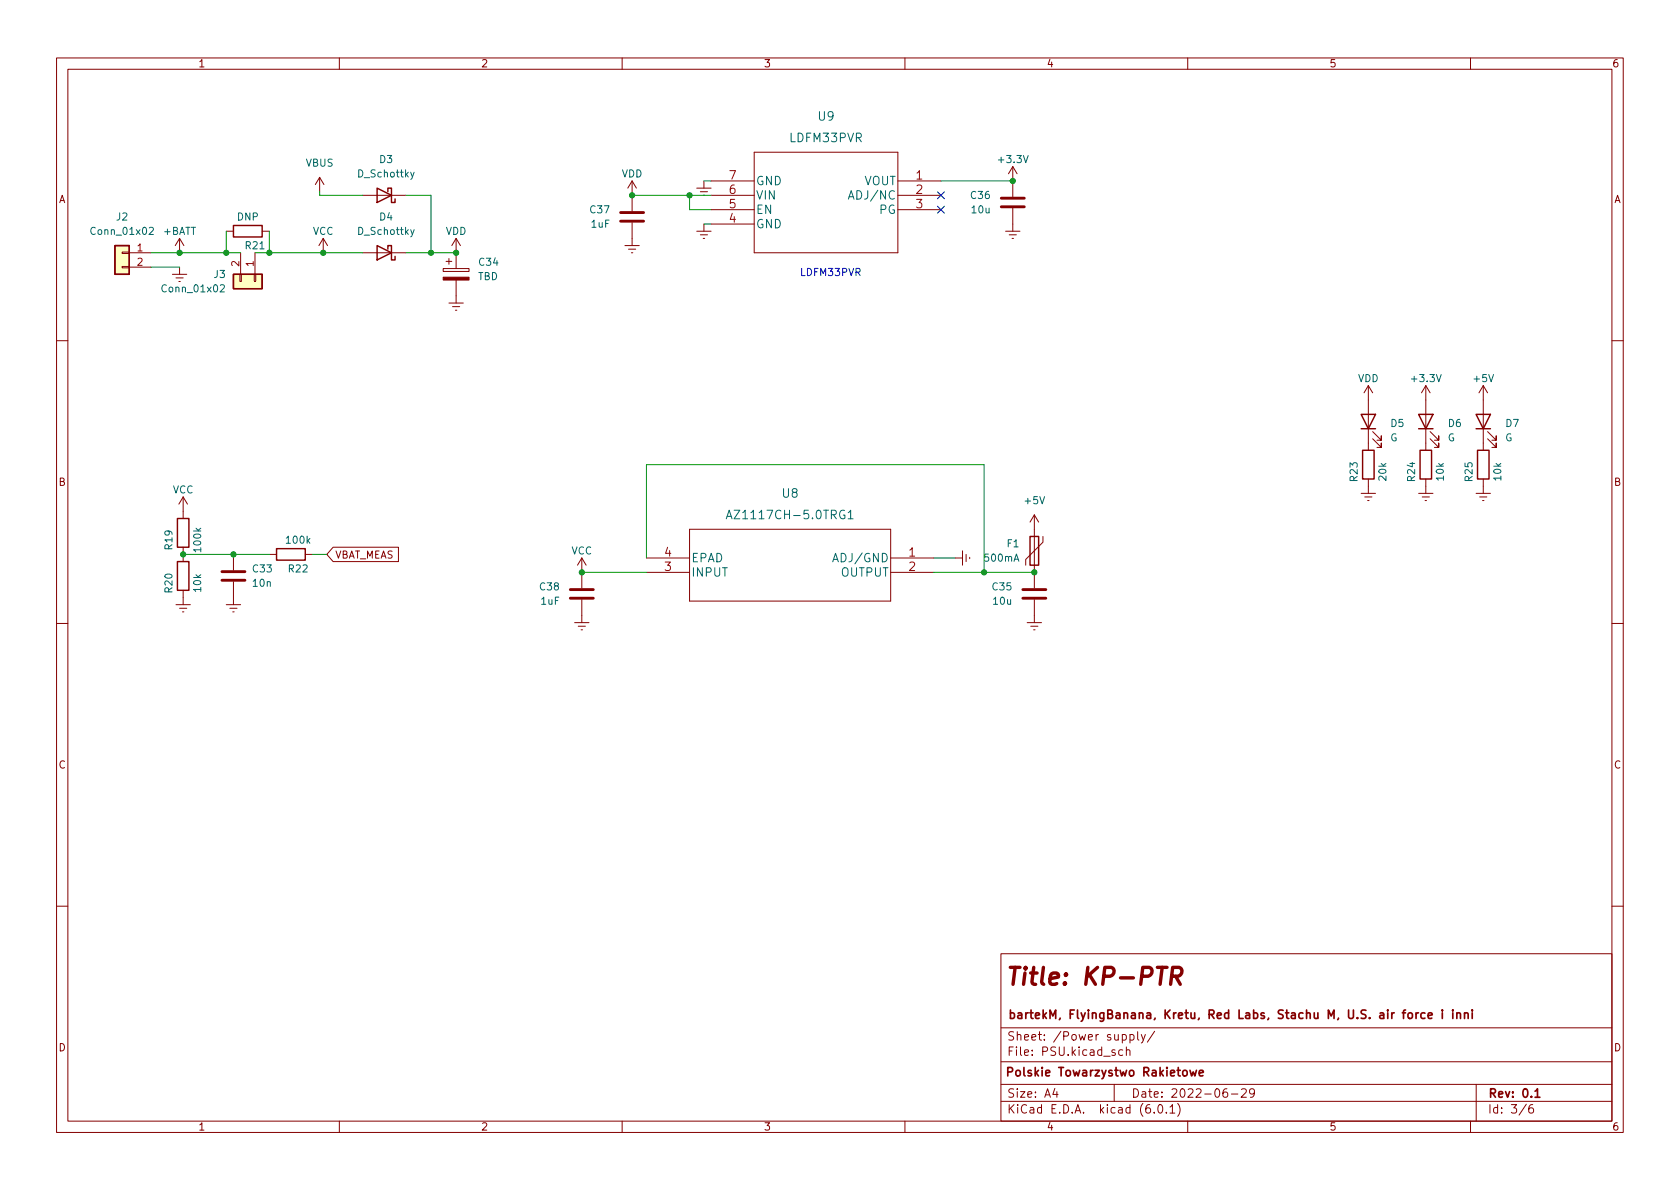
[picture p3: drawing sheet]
<svg xmlns="http://www.w3.org/2000/svg" width="297mm" height="210mm" viewBox="0 0 297 210" stroke-linecap="round" stroke-linejoin="round" font-family="sans-serif">
<g fill="none" stroke="#840000" stroke-width=".18">
<path d="M10 10.2h277v190.1h-277zM12 12.2h273v186.1h-273zM60 10.2v2M110 10.2v2M160 10.2v2M210 10.2v2M260 10.2v2M56.5 31.4l-.7 1.2M56.5 31.4v2.5M56.5 31.4l.8 1.2M64.1 34.5h7.7M111.8 32v5.3"/>
<path d="M111.8 39.4v4M111.8 32l.7 1.3M111.8 32l-.8 1.3M123.2 33.3h2.5M123.8 33.9h1.3M124.3 34.5h.3M124.5 32v1.3M124.5 39.6v1.3M125.7 34.5h7.6M125.7 32h7.6M125.7 37.1h7.6M125.7 39.6h7.6"/>
<path d="M133.3 26.9h25.4v17.8h-25.4zM158.7 34.5h7.7M158.7 32h7.7M158.7 37.1h7.7M179.1 29.5l.7 1.2M179.1 29.5v5.3M179.1 36.8v4.1M179.1 29.5l-.8 1.2M21.6 47.1h1.3v.3h-1.3zM21.6 44.6h1.3v.2h-1.3zM22.9 44.7h3.8M22.9 47.2h3.8"/>
<path d="M30.5 48.5h2.5M31.1 49.1h1.3M31.7 42.2l-.7 1.2M31.7 42.2v2.5M31.7 47.2v1.3M31.7 42.2l.8 1.2M40 40.9h1.3M42.4 48.5h.3v1.3h-.3zM42.5 44.7v3.8M45 48.5h.2v1.3h-.2zM45.1 44.7v3.8M46.4 40.9h1.2"/>
<path d="M57.1 42.2l-.7 1.2M57.1 42.2v2.5M57.1 42.2l.8 1.2M64.1 44.7h7.7M78.4 47.5h4.5v.5h-4.5zM78.9 46.2h1M79.4 45.7v1M79.4 53.6h2.5M80 54.2h1.3M80.5 54.9h.3M80.6 42.2l-.7 1.2M80.6 42.2v5.3"/>
<path d="M80.6 49.5v4.1M80.6 42.2l.8 1.2M110.5 43.4h2.5M111.1 44.1h1.3M111.6 44.7h.3M123.2 40.9h2.5M123.8 41.5h1.3M124.3 42.2h.3M177.8 40.9h2.5M178.4 41.5h1.3M178.9 42.2h.3M10 60.2h2"/>
<path d="M241.9 68.2v11.4M241.9 68.2l-.7 1.3M241.9 68.2l.8 1.3M242.7 77.6l1.5 1.5v-.7v.7h-.7M242.7 76.3l1.5 1.5v-.7v.7h-.7M252.1 68.2v11.4M252.1 68.2l-.8 1.3M252.1 68.2l.8 1.3M252.9 77.6l1.5 1.5v-.7v.7h-.8M252.9 76.3l1.5 1.5v-.7v.7h-.8M262.3 68.2v11.4M262.3 68.2l-.8 1.3"/>
<path d="M262.3 68.2l.7 1.3M263 77.6l1.5 1.5v-.7v.7h-.7M263 76.3l1.5 1.5v-.7v.7h-.7M285 60.2h2M32.4 87.9l-.8 1.2M32.4 87.9v3.8M32.4 96.8v2.5M32.4 87.9l.7 1.2M41.3 98v2.8M47.6 98h1.3M54 98h1.2M58.9 96.8h11.5v2.5h-11.5l-1.1-1.3z"/>
<path d="M102.9 98.7v5.3M102.9 98.7l-.8 1.2M102.9 98.7l.7 1.2M114.3 98.7h7.6M121.9 93.6h35.6v12.7h-35.6zM157.5 98.7h7.6M168.9 98.7h1.3M170.2 97.4v2.5M170.8 98v1.3M171.4 98.5v.3M182.9 91.1v12.9M182.9 91.1l.7 1.2"/>
<path d="M182.9 91.1l-.8 1.2M184.4 94.9v1l-3 3v1M240.7 87.2h2.5M241.3 87.9h1.3M241.8 88.5h.3M241.9 84.7v2.5M250.8 87.2h2.6M251.5 87.9h1.2M252 88.5h.2M252.1 84.7v2.5M261 87.2h2.5M261.6 87.9h1.3"/>
<path d="M262.1 88.5h.3M262.3 84.7v2.5M10 110.2h2M31.1 106.9h2.6M31.7 107.6h1.3M32.3 108.2h.2M32.4 104.4v2.5M40 106.9h2.5M40.6 107.6h1.3M41.1 108.2h.3M41.3 102.9v4M101.6 110.1h2.5"/>
<path d="M102.2 110.7h1.3M102.7 111.4h.3M102.9 106v4.1M114.3 101.2h7.6M157.5 101.2h7.6M181.6 110.1h2.5M182.2 110.7h1.3M182.8 111.4h.2M182.9 106v4.1M285 110.2h2M10 160.2h2M177 168.7h108v29.6h-108z"/>
<path d="M285 160.2h2M60 198.3v2M110 198.3v2M160 198.3v2M177 194.8h108M177 191.8h108M177 187.8h108M177 181.8h108M186.5 192.5l-.4 1h1M186.9 193v1M197 191.8v3M198.4 183l.5-.1 .2 .3v.4l-.1 .3h-.6"/>
<path d="M198.5 185.7l-.4-.1-.3 .3v.4l.1 .3h.6M199.1 185.8l.3-.2 .3 .1 .1 .9M199.1 185.1v1.5M199.8 183l.4-.1 .3 .3v.4l-.1 .3h-.6M199.8 182.9v1.5M201.1 182.4v1.3l.3 .2M201.8 182.9l.3 1M202.5 182.9l-.5 1.4-.2 .1M204.1 196.7v.1M204.1 182.4l-1.2 1.9M204.9 195.4l.2-.1a.81 .81 0 0 1 .6 .7 .81 .81 0 0 1-.3 .8h-.2a.81 .81 0 0 1-.6-.6 .81 .81 0 0 1 .3-.8zM206.2 196.7v.1"/>
<path d="M206.9 195.8l.4-.5v1.5M206.9 196.8h.8M208.2 195.1a1.72 1.72 0 0 1 0 2.3M210 198.3v2M216.9 192.5a.59 .59 0 0 0-.7 .7v.5l.2 .3h.4l.2-.1 .1-.5-.2-.2-.4-.1-.3 .3M217.7 193.5h1.2M219.5 192.7l.6-.2 .2 .2 .1 .3-1 1h1M221.8 193.2l-.3 .3-.4-.1-.2-.2 .2-.6 .4-.1 .2 .2a.99 .99 0 0 1-.3 1.3h-.3M260 198.3v2M261 191.8v6.5M269.9 195.3l-1.3 1.9M271 195.3a.6 .6 0 0 0-.7 .7v.5l.1 .3h.5l.2-.1 .1-.5-.2-.2-.4-.1-.3 .3"/>
</g>
<g fill="none" stroke="#840000" stroke-width=".3">
<path d="M249 179.2l.2-.1 .5 .1v.6l-.1 .2-.4 .1-.2-.1zM250.4 179.1v1M250.8 179.1l-.3 .1-.1 .2M251.9 179.2l-.4-.1-.3 .3v.4l.2 .2h.5M252.5 179.6l.7-.1v-.3l-.5-.1-.2 .2 .1 .7h.6M255 178.6v.1M255 179.1v1M256.9 178.6v.1M256.9 179.1v1M257.6 179.2l.2-.1 .4 .1v.9M257.6 179.1v1M258.9 179.2l.3-.1 .3 .1 .1 .9"/>
<path d="M258.9 179.1v1M260.3 178.6v.1M260.3 179.1v1M210.4 189.3l.3 1 .3-.8 .3 .8 .2-1M212 189.8l.8-.2-.1-.3h-.4l-.3 .2 .1 .7h.6M271.4 193l.4-.5v1.5M271.4 194h.9"/>
</g>
<path d="M204.6 171.1h1.7M207.1 172.6h1.2a.83 .83 0 0 0 .7-.7 .83 .83 0 0 0-.5-.8h-1.2l-.3 3M207.9 172.6l.8 1.5" fill="none" stroke="#840000" stroke-width=".6"/>
<g fill="none" stroke="#840000" stroke-width=".25">
<path d="M41.3 39.9h5.1v2h-5.1zM66.7 33.3l2.5 1.2-2.5 1.3zM68.6 33.9v-.6h.6v2.5h.6v-.6M20.3 43.4h2.6v5.1h-2.6zM41.3 48.5h5.1v2.5h-5.1zM66.7 43.4l2.5 1.3-2.5 1.3zM68.6 44.1v-.7h.6v2.6h.6v-.7M240.7 73.3h2.5l-1.3 2.5zM240.7 75.8h2.5M240.9 79.6h2.1v5.1h-2.1zM250.8 73.3h2.6l-1.3 2.5zM250.8 75.8h2.6"/>
<path d="M251.1 79.6h2v5.1h-2zM261 73.3h2.5l-1.2 2.5zM261 75.8h2.5M261.2 79.6h2.1v5.1h-2.1zM31.4 91.7h2v5.1h-2zM31.4 99.3h2v5.1h-2zM48.9 97h5.1v2.1h-5.1zM182.1 94.9h1.5v5h-1.5z"/>
</g>
<path d="M109.7 39.1h4.1M109.7 37.6h4.1M177 36.6h4.1M177 35h4.1M39.2 102.6h4.1M39.2 101.1h4.1M100.8 105.8h4.1M100.8 104.3h4.1M180.8 105.8h4.1M180.8 104.3h4.1" fill="none" stroke="#840000" stroke-width=".51"/>
<path d="M73.2 30.5l-.4 1.1-.2 .1M150 35.2l.5-1.5 .5 1.5M26.4 40.3l.5-.1 .2 .4-.8 .9h.8M39 50.5l.4-.1 .3 .3-.8 .9h.8M73.2 40.6l-.4 1.2-.2 .1M128.4 91.7l.5-1.5 .5 1.5M128.6 91.3h.7M150 90.7l.4-.5v1.5M150 91.7h.8" fill="none" stroke="#006464" stroke-width=".18"/>
<path d="M78.4 49h4.5v.5h-4.5z" fill="#840000" stroke="#840000" stroke-width=".18"/>
<g fill="#ffffc2" stroke="#ffffc2" stroke-width=".18">
<path d="M41.3 48.5h5.1v2.5h-5.1z"/>
<path d="M20.3 43.4h2.6v5.1h-2.6z"/>
</g>
<g fill="none" stroke="#009600" stroke-width=".18">
<path d="M56.5 33.9v.6h7.6M71.8 34.5h4.4v10.2M111.8 34.5h13.9M121.9 34.5v2.6h3.8M124.5 32h1.2M124.5 39.6h1.2M166.4 32h12.7M26.7 44.7h15.8M26.7 47.2h5M40 40.9v3.8M45.1 44.7h19M47.6 40.9v3.8"/>
<path d="M71.8 44.7h8.8M32.4 98h15.2M55.2 98h2.6M114.3 98.7v-16.5h59.7v19M165.1 98.7h3.8M102.9 101.2h11.4M165.1 101.2h17.8"/>
</g>
<path d="M165.8 33.9l1.2 1.2M165.8 36.5l1.2 1.2M167 33.9l-1.2 1.2M167 36.5l-1.2 1.2" fill="none" stroke="#000084" stroke-width=".18"/>
<g fill="#009600" stroke="#009600" stroke-width=".18">
<circle cx="76.2" cy="44.7" r=".46"/>
<circle cx="102.9" cy="101.2" r=".46"/>
<circle cx="121.9" cy="34.5" r=".46"/>
<circle cx="111.8" cy="34.5" r=".46"/>
<circle cx="80.6" cy="44.7" r=".46"/>
<circle cx="179.1" cy="32" r=".46"/>
<circle cx="182.9" cy="101.2" r=".46"/>
<circle cx="174" cy="101.2" r=".46"/>
<circle cx="32.4" cy="98" r=".46"/>
<circle cx="47.6" cy="44.7" r=".46"/>
<circle cx="57.1" cy="44.7" r=".46"/>
<circle cx="40" cy="44.7" r=".46"/>
<circle cx="31.7" cy="44.7" r=".46"/>
<circle cx="41.3" cy="98" r=".46"/>
</g>
<text font-size="4.2" fill="#840000" x="177.6" y="174.2">Title: KP-PTR</text>
<g font-size="2.1" fill="#006464">
<text x="144.7" y="21.3">U9</text>
<text x="139.7" y="25.1">LDFM33PVR</text>
<text x="133.6" y="35.3">VIN</text>
<text x="133.6" y="32.7">GND</text>
<text x="150.7" y="35.3">ADJ/NC</text>
<text x="152.7" y="32.7">VOUT</text>
<text x="133.6" y="40.4">GND</text>
<text x="133.6" y="37.8">EN</text>
<text x="155.5" y="37.8">PG</text>
<text x="138.3" y="88">U8</text>
<text x="129.7" y="91.8">AZ1117CH-5.0TRG1</text>
<text x="122.2" y="102">INPUT</text>
<text x="122.2" y="99.4">EPAD</text>
<text x="147.8" y="99.4">ADJ/GND</text>
<text x="148.6" y="102">OUTPUT</text>
</g>
<g font-size="2.1" fill="#a90000">
<text x="129" y="34.3">6</text>
<text x="129" y="31.7">7</text>
<text x="162" y="31.7">1</text>
<text x="162" y="34.3">2</text>
<text x="129" y="39.4">4</text>
<text x="129" y="36.8">5</text>
<text x="162" y="36.8">3</text>
<text x="117.5" y="101">3</text>
<text x="117.5" y="98.4">4</text>
<text x="160.7" y="98.4">1</text>
<text x="160.7" y="101">2</text>
</g>
<g font-size="2.1" fill="#840000">
<text x="178" y="184">Sheet: /Power supply/</text>
<text x="178.1" y="180.2">bartekM, FlyingBanana, Kretu, Red Labs, Stachu M, U.S. air force i inni</text>
<text x="177.6" y="190.3">Polskie Towarzystwo Rakietowe</text>
<text x="178" y="186.7">File: PSU.kicad_sch</text>
<text x="178" y="196.9">KiCad E.D.A. kicad (6.0.1)</text>
<text x="178" y="194.1">Size: A4</text>
<text x="200" y="194.1">Date: 2022-06-29</text>
<text x="263" y="194.1">Rev: 0.1</text>
<text x="263" y="196.9">Id: 3/6</text>
</g>
<g font-size="1.8" fill="#840000">
<text x="35" y="11.9">1</text>
<text x="85" y="11.9">2</text>
<text x="135" y="11.9">3</text>
<text x="185" y="11.9">4</text>
<text x="235" y="11.9">5</text>
<text x="285" y="11.9">6</text>
<text x="10.3" y="35.9">A</text>
<text x="285.3" y="35.9">A</text>
<text x="28.9" y="51.7">Conn_01x02</text>
<text x="10.3" y="85.9">B</text>
<text x="285.3" y="85.9">B</text>
<text x="59.2" y="98.8">VBAT_MEAS</text>
<text x="10.3" y="135.9">C</text>
<text x="285.3" y="135.9">C</text>
<text x="10.3" y="185.9">D</text>
<text x="285.3" y="185.9">D</text>
<text x="35" y="199.9">1</text>
<text x="85" y="199.9">2</text>
<text x="135" y="199.9">3</text>
<text x="185" y="199.9">4</text>
<text x="235" y="199.9">5</text>
<text x="285" y="199.9">6</text>
</g>
<g font-size="1.8" fill="#006464">
<text x="54.1" y="29.5">VBUS</text>
<text x="67.1" y="28.8">D3</text>
<text x="176.7" y="28.8">+3.3V</text>
<text x="63.4" y="31.4">D_Schottky</text>
<text x="109.9" y="31.4">VDD</text>
<text x="171.7" y="35.2">C36</text>
<text x="16.4" y="41.5">Conn_01x02</text>
<text x="20.6" y="39">J2</text>
<text x="28.9" y="41.5">+BATT</text>
<text x="41.9" y="39">DNP</text>
<text x="55.3" y="41.5">VCC</text>
<text x="63.4" y="41.5">D_Schottky</text>
<text x="67.1" y="39">D4</text>
<text x="78.8" y="41.5">VDD</text>
<text x="104.4" y="37.7">C37</text>
<text x="104.6" y="40.3">1uF</text>
<text x="171.9" y="37.7">10u</text>
<text x="43.5" y="44.1">R21</text>
<text x="84.8" y="47">C34</text>
<text x="37.9" y="49.1">J3</text>
<text x="84.5" y="49.5">TBD</text>
<text x="240.1" y="67.6">VDD</text>
<text x="249.8" y="67.6">+3.3V</text>
<text x="260.7" y="67.6">+5V</text>
<text x="245.9" y="75.5">D5</text>
<text x="256.1" y="75.5">D6</text>
<text x="266.3" y="75.5">D7</text>
<text x="245.8" y="78">G</text>
<text x="255.9" y="78">G</text>
<text x="266.1" y="78">G</text>
<text x="30.5" y="87.2">VCC</text>
<text x="181.3" y="89.1">+5V</text>
<text x="240" y="85.1" transform="rotate(-90 240 85.1)">R23</text>
<text x="245.1" y="84.9" transform="rotate(-90 245.1 84.9)">20k</text>
<text x="250.2" y="85.1" transform="rotate(-90 250.2 85.1)">R24</text>
<text x="255.3" y="84.9" transform="rotate(-90 255.3 84.9)">10k</text>
<text x="260.3" y="85.1" transform="rotate(-90 260.3 85.1)">R25</text>
<text x="265.4" y="84.9" transform="rotate(-90 265.4 84.9)">10k</text>
<text x="30.5" y="97.1" transform="rotate(-90 30.5 97.1)">R19</text>
<text x="35.6" y="97.5" transform="rotate(-90 35.6 97.5)">100k</text>
<text x="44.8" y="101.2">C33</text>
<text x="50.7" y="96.1">100k</text>
<text x="51.1" y="101.2">R22</text>
<text x="101" y="98">VCC</text>
<text x="174.2" y="99.3">500mA</text>
<text x="178.1" y="96.8">F1</text>
<text x="30.5" y="104.7" transform="rotate(-90 30.5 104.7)">R20</text>
<text x="35.6" y="104.6" transform="rotate(-90 35.6 104.6)">10k</text>
<text x="44.8" y="103.8">10n</text>
<text x="95.5" y="104.4">C38</text>
<text x="95.7" y="106.9">1uF</text>
<text x="175.5" y="104.4">C35</text>
<text x="175.7" y="106.9">10u</text>
</g>
<g font-size="1.8" fill="#a90000">
<text x="24.3" y="44.4">1</text>
<text x="24.3" y="47">2</text>
<text x="42.3" y="47.1" transform="rotate(-90 42.3 47.1)">2</text>
<text x="44.8" y="47.1" transform="rotate(-90 44.8 47.1)">1</text>
</g>
<text font-size="1.8" fill="#0000c2" x="141.9" y="48.8">LDFM33PVR</text>
</svg>
